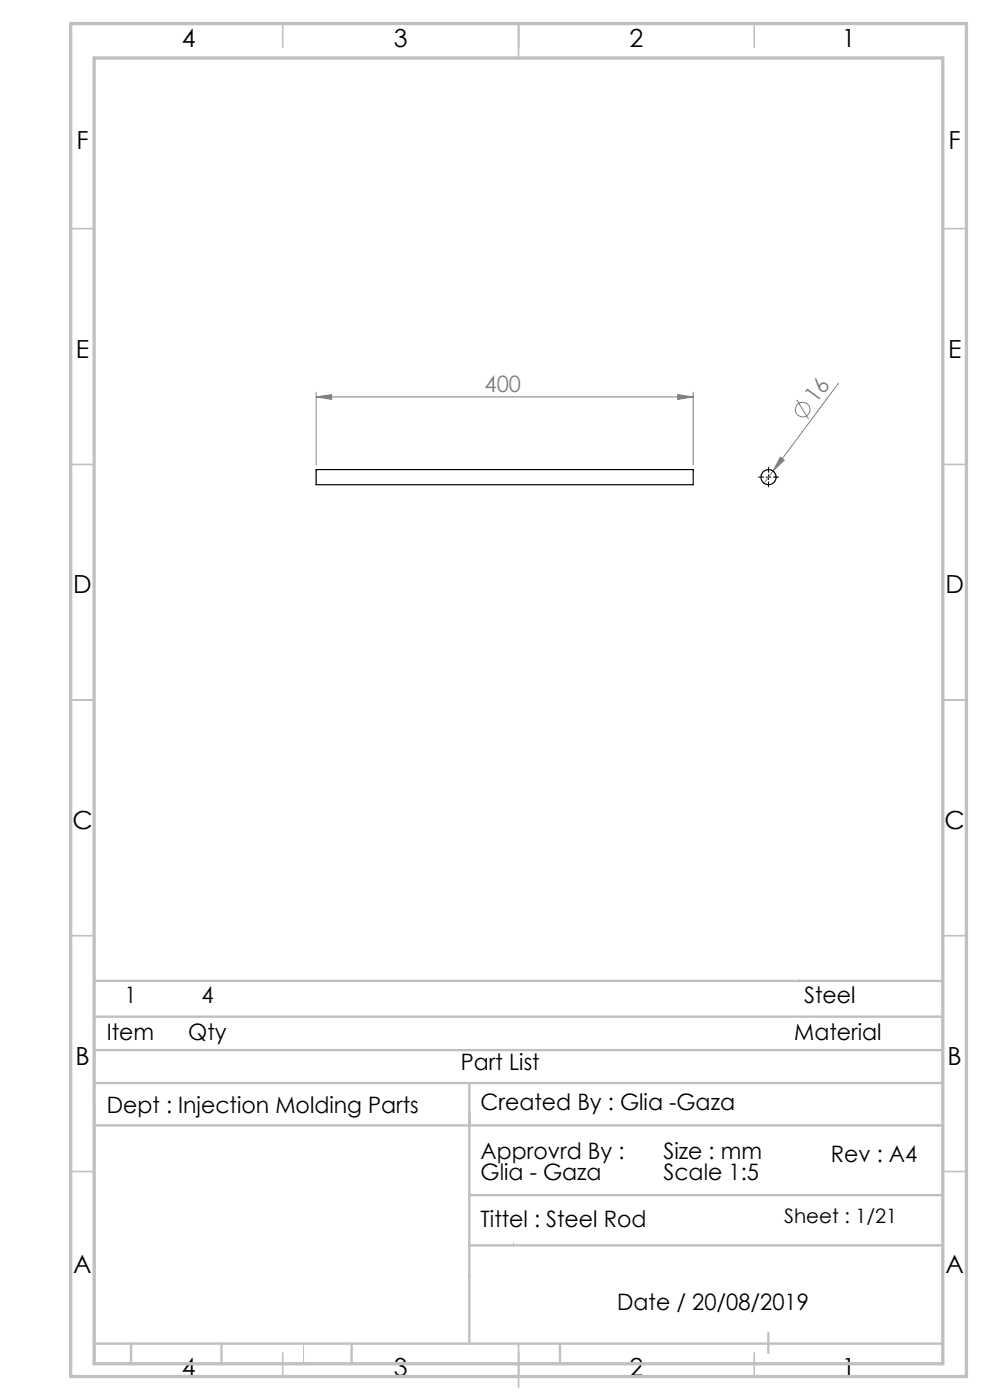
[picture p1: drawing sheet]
<svg xmlns="http://www.w3.org/2000/svg" width="210mm" height="297mm" viewBox="0 0 210 297" stroke-linecap="round" stroke-linejoin="round" font-family="sans-serif">
<g fill="none" stroke="#808080" stroke-width=".21">
<path d="M67.1 84.2l3.2-.5v1zM67.1 83.2v15.4M67.1 84.2h79.9M143.8 83.7l3.2 .5-3.2 .5zM147 83.2v15.4M164 99.9l-1.9 2.6M165.5 97l.9 .6-2.4 2.3zM169 84.8l2.5 4.1M177.9 81.3l-13.9 18.6"/>
<circle cx="170.3" cy="86.9" r="1.56"/>
</g>
<path d="M162 101.2h-1.1M163 100.2v-1.1M163 102.2v1.1M164 101.2h1.1" fill="none" stroke="#000" stroke-width=".21" stroke-dasharray="15.2 1.3 1.3 1.3"/>
<path d="M162.5 101.2h1M163 100.7v1" fill="none" stroke="#000" stroke-width=".21"/>
<path d="M169.6 207.8l.2 .3M99.6 229.8v23.7M108.9 263.7v.7M64.4 285v4.3" fill="none" stroke="#c0c0c0" stroke-width=".21"/>
<g fill="none" stroke="#c0c0c0" stroke-width=".35">
<path d="M60 5v5M110 5v7.3M160 5v5M15 48.5h5M200 48.5h5M15 98.5h5M200 98.5h5M15 148.5h5M200 148.5h5M15 198.5h5M200 198.5h5M15 248.5h5"/>
<path d="M200 248.5h5M60 287v5M110 285v9.3M160 287v5"/>
</g>
<g fill="none" stroke="#c0c0c0" stroke-width=".5">
<path d="M20 215.7h180M20 208.1h180M20 229.8h180M20 234v55.3M20 238.8h180M20 222.8h180M99.6 229.8v55.2M99.6 253.5h100.4M99.6 264.2h100.4M20 285h180M27.8 285v4.3M47 285v4.3"/>
<path d="M74.6 285v4.3M118.8 285v4.3M163 282.8v4.2"/>
</g>
<path d="M15 5h190v287h-190zM20 12.3h180v277h-180z" fill="none" stroke="#c0c0c0" stroke-width=".7"/>
<g fill="#808080">
<path d="M165.5 97l.9 .6-2.4 2.3z"/>
<path d="M143.8 83.7l3.2 .5-3.2 .5zM67.1 84.2l3.2-.5v1z"/>
</g>
<g fill="none" stroke="#000" stroke-width=".25">
<path d="M67.1 99.6h79.9v3.2h-79.9z"/>
<circle cx="163" cy="101.2" r="1.6"/>
</g>
<g font-size="5.3">
<text x="38.5" y="9.9">4</text>
<text x="83.5" y="9.9">3</text>
<text x="133.6" y="9.9">2</text>
<text x="178.6" y="9.9">1</text>
<text x="16.2" y="31.6">F</text>
<text x="201.2" y="31.6">F</text>
<text x="16.1" y="75.9">E</text>
<text x="201.1" y="75.9">E</text>
<text x="15.5" y="125.9">D</text>
<text x="200.5" y="125.9">D</text>
<text x="15.4" y="175.9">C</text>
<text x="200.4" y="175.9">C</text>
<text x="16" y="225.9">B</text>
<text x="201" y="225.9">B</text>
<text x="15.5" y="270.1">A</text>
<text x="200.5" y="270.1">A</text>
<text x="38.5" y="291.9">4</text>
<text x="83.5" y="291.9">3</text>
<text x="133.6" y="291.9">2</text>
<text x="178.6" y="291.9">1</text>
</g>
<g font-size="4.8" fill="#808080">
<text x="102.8" y="83.1">400</text>
<text x="173.1" y="85.8" transform="rotate(-53 173.1 85.8)">16</text>
</g>
<g font-size="4.8">
<text x="26.4" y="212.7">1</text>
<text x="42.7" y="212.7">4</text>
<text x="170.6" y="212.7">Steel</text>
<text x="22.7" y="220.7">Item</text>
<text x="39.9" y="220.7">Qty</text>
<text x="168.5" y="220.7">Material</text>
<text x="97.8" y="226.9">Part List</text>
<text x="22.7" y="236">Dept : Injection Molding Parts</text>
<text x="101.9" y="235.5">Created By : Glia -Gaza</text>
<text x="101.9" y="245.8">Approvrd By :</text>
<text x="140.7" y="245.8">Size : mm</text>
<text x="101.9" y="250.3">Glia - Gaza</text>
<text x="140.7" y="250.3">Scale 1:5</text>
<text x="176.2" y="246.5">Rev : A4</text>
<text x="101.9" y="260.3">Tittel : Steel Rod</text>
<text x="130.9" y="277.8">Date / 20/08/2019</text>
</g>
<text font-size="4.2" x="166.3" y="259.5">Sheet : 1/21</text>
</svg>
